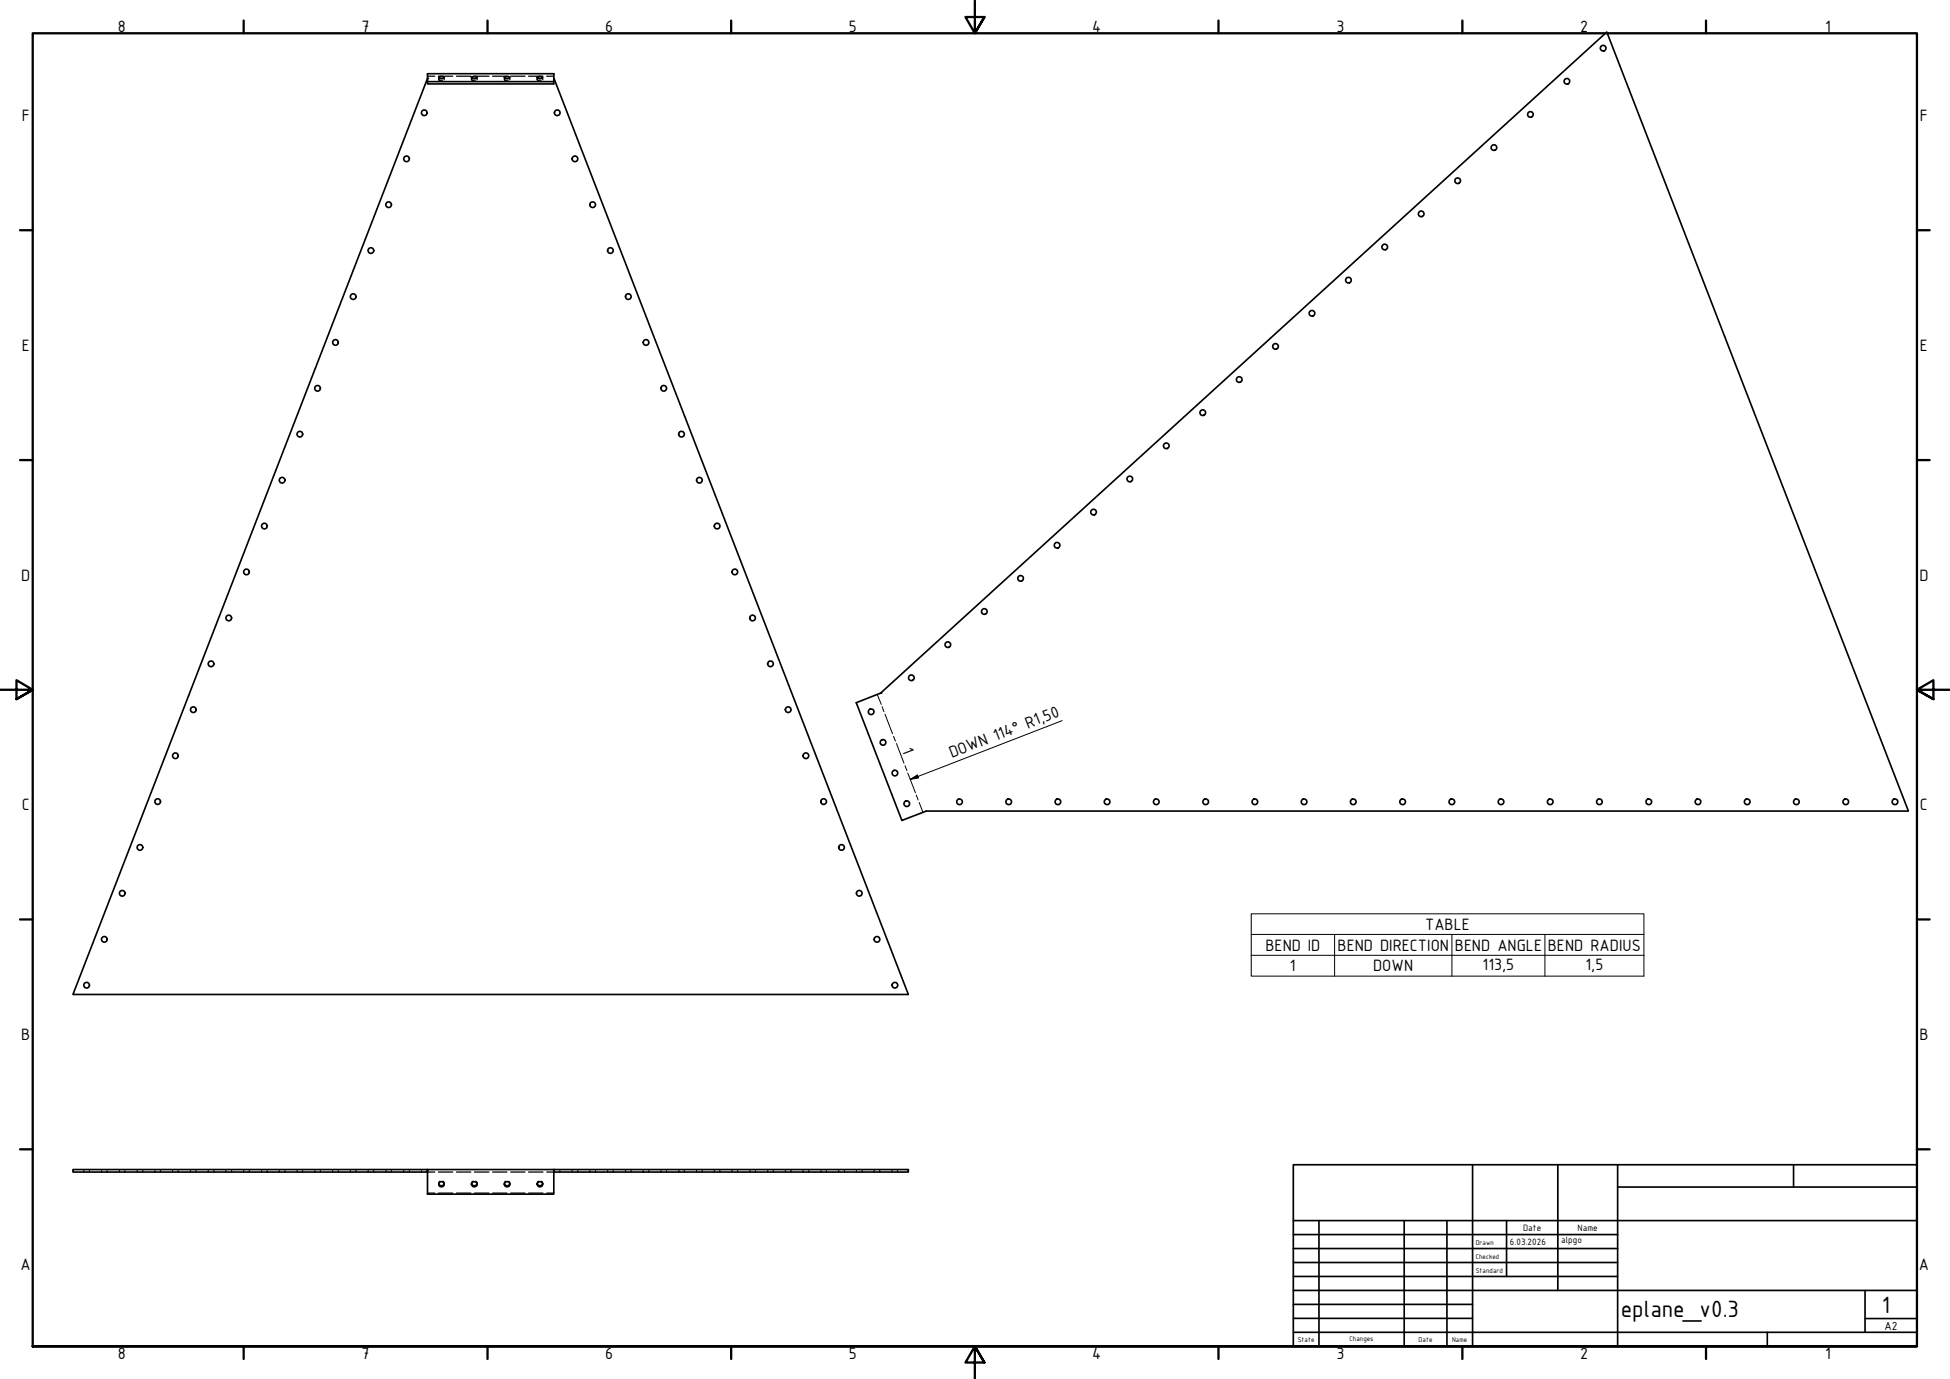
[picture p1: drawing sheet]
<svg xmlns="http://www.w3.org/2000/svg" width="594mm" height="420mm" viewBox="0 0 594 420" stroke-linecap="round" stroke-linejoin="round" font-family="sans-serif">
<!-- layer: Hidden (ISO) -->
<g fill="none" stroke="#000" stroke-width=".38">
<path d="M130.2 23.2h2.3M133.5 23.2h4.4M133.7 24.3l.3 .3h.8M133.7 23.6v.3M133.7 24v.3M134.8 24a.84 .84 0 0 0-1.1 .3M135.3 23.6v.3M135.3 24v.3M139.1 23.2h4.3M143.6 24.3l1.2 .3M143.6 23.6v.3M143.6 24v.3"/>
<path d="M144.5 23.2h4.5M144.8 24h-.8l-.4 .3M145.4 23.6v.3M145.4 24v.3M150.1 23.2h4.3M153.7 24.3l.3 .3h.8M153.7 23.6v.3M153.7 24v.3M154.8 24a.84 .84 0 0 0-1.1 .3M155.3 23.6v.3M155.3 24v.3M155.6 23.2h4.4"/>
<path d="M161 23.2h4.4M163.6 24.3l1.2 .3M163.6 23.6v.3M163.6 24v.3M164.8 24h-.8l-.4 .3M165.4 23.6v.3M165.4 24v.3M166.6 23.2h2.1M25.5 356.3v.3M25.5 356.8v.3M27.2 356.3v.3M27.2 356.8v.3"/>
<path d="M30.9 356.3v.3M30.9 356.8v.3M32.6 356.3v.3M32.6 356.8v.3M36.4 356.3v.3M36.4 356.8v.3M38 356.3v.3M38 356.8v.3M41.8 356.3v.3M41.8 356.8v.3M43.5 356.3v.3M43.5 356.8v.3"/>
<path d="M47.2 356.3v.3M47.2 356.8v.3M48.9 356.3v.3M48.9 356.8v.3M52.6 356.3v.3M52.6 356.8v.3M54.3 356.3v.3M54.3 356.8v.3M58 356.3v.3M58 356.8v.3M59.7 356.3v.3M59.7 356.8v.3"/>
<path d="M63.4 356.3v.3M63.4 356.8v.3M65.2 356.3v.3M65.2 356.8v.3M68.8 356.3v.3M68.8 356.8v.3M70.5 356.3v.3M70.5 356.8v.3M74.2 356.3v.3M74.2 356.8v.3M75.9 356.3v.3M75.9 356.8v.3"/>
<path d="M79.7 356.3v.3M79.7 356.8v.3M81.4 356.3v.3M81.4 356.8v.3M85.1 356.3v.3M85.1 356.8v.3M86.8 356.3v.3M86.8 356.8v.3M90.5 356.3v.3M90.5 356.8v.3M92.2 356.3v.3M92.2 356.8v.3"/>
<path d="M95.9 356.3v.3M95.9 356.8v.3M97.6 356.3v.3M97.6 356.8v.3M101.3 356.3v.3M101.3 356.8v.3M103.1 356.3v.3M103.1 356.8v.3M106.7 356.3v.3M106.7 356.8v.3M108.5 356.3v.3M108.5 356.8v.3"/>
<path d="M112.1 356.3v.3M112.1 356.8v.3M113.9 356.3v.3M113.9 356.8v.3M117.6 356.3v.3M117.6 356.8v.3M119.3 356.3v.3M119.3 356.8v.3M123 356.3v.3M123 356.8v.3M124.7 356.3v.3M124.7 356.8v.3"/>
<path d="M128.4 356.3v.3M128.4 356.8v.3M130.1 356.3v.3M130.1 356.8v.3M130.2 357.1h2.3M133.5 357.1h4.4M134 359.9l-.3 .8M134.9 359.9l.4 .8M139.1 357.1h4.3M144.1 359.9l-.3 .1-.2 .7M144.5 357.1h4.5M145 359.9l.4 .8"/>
<path d="M150.1 357.1h4.3M154.1 359.9l-.4 .8M154.9 359.9l.4 .8M155.6 357.1h4.4M161 357.1h4.4M164 359.9l-.4 .8M165 359.9l.4 .8M166.6 357.1h2.1M168.9 356.3v.3M168.9 356.8v.3M170.6 356.3v.3M170.6 356.8v.3"/>
<path d="M174.3 356.3v.3M174.3 356.8v.3M176 356.3v.3M176 356.8v.3M179.7 356.3v.3M179.7 356.8v.3M181.4 356.3v.3M181.4 356.8v.3M185.1 356.3v.3M185.1 356.8v.3M186.8 356.3v.3M186.8 356.8v.3"/>
<path d="M190.6 356.3v.3M190.6 356.8v.3M192.3 356.3v.3M192.3 356.8v.3M196 356.3v.3M196 356.8v.3M197.7 356.3v.3M197.7 356.8v.3M201.4 356.3v.3M201.4 356.8v.3M203.1 356.3v.3M203.1 356.8v.3"/>
<path d="M206.8 356.3v.3M206.8 356.8v.3M208.5 356.3v.3M208.5 356.8v.3M212.2 356.3v.3M212.2 356.8v.3M213.9 356.3v.3M213.9 356.8v.3M217.6 356.3v.3M217.6 356.8v.3M219.3 356.3v.3M219.3 356.8v.3"/>
<path d="M223 356.3v.3M223 356.8v.3M224.7 356.3v.3M224.7 356.8v.3M228.5 356.3v.3M228.5 356.8v.3M230.1 356.3v.3M230.1 356.8v.3M233.9 356.3v.3M233.9 356.8v.3M235.6 356.3v.3M235.6 356.8v.3"/>
<path d="M239.3 356.3v.3M239.3 356.8v.3M241 356.3v.3M241 356.8v.3M244.7 356.3v.3M244.7 356.8v.3M246.4 356.3v.3M246.4 356.8v.3M250.1 356.3v.3M250.1 356.8v.3M251.8 356.3v.3M251.8 356.8v.3"/>
<path d="M255.5 356.3v.3M255.5 356.8v.3M257.2 356.3v.3M257.2 356.8v.3M260.9 356.3v.3M260.9 356.8v.3M262.6 356.3v.3M262.6 356.8v.3M266.3 356.3v.3M266.3 356.8v.3M268 356.3v.3M268 356.8v.3"/>
<path d="M271.8 356.3v.3M271.8 356.8v.3M273.4 356.3v.3M273.4 356.8v.3M130.2 363.5h2.3M133.5 363.5h4.4M133.7 360.5v.1M133.7 360.7v.1M135.3 360.5v.1M135.3 360.7v.1M139.1 363.5h4.3M143.6 360.5v.1"/>
<path d="M143.6 360.7v.1M144.5 363.5h4.5M145.4 360.5v.1M145.4 360.7v.1M150.1 363.5h4.3M153.7 360.5v.1M153.7 360.7v.1M155.3 360.5v.1M155.3 360.7v.1M155.6 363.5h4.4M161 363.5h4.4M163.6 360.5v.1"/>
<path d="M163.6 360.7v.1M165.4 360.5v.1M165.4 360.7v.1M166.6 363.5h2.1"/>
</g>
<!-- layer: Visible (ISO) -->
<g fill="none" stroke="#000" stroke-width=".51">
<path d="M130.2 22.5h38.5v3.1h-38.5zM130.2 23.9l-108 279.1h254.5l-108-279.1M130.2 24.9h38.5M133.7 23.5l1.1-.2 .5 .4-.9 .2-.7-.1zM143.6 23.6l.8-.3 1 .2-.2 .4h-.4zM153.7 23.5l1.1-.2 .5 .4-.9 .2-.7-.1zM163.6 23.6l.8-.3 .9 .2-.1 .4h-.4zM260.9 214.1l7.4-2.9 221.2-201.4 91.9 237.3h-299.2l-7.4 2.9zM22.2 356.3h108v.8h-108zM130.2 356.3h38.5v7.5h-38.5zM168.7 356.3v.8M168.8 356.3h107.9v.8h-107.9"/>
<path d="M133.7 360.7a.85 .85 0 0 0 .8 .6 .85 .85 0 0 0 .8-.6M143.6 360.7a.9 .9 0 0 0 .9 .6 .9 .9 0 0 0 .9-.6M153.7 360.7a.85 .85 0 0 0 .8 .6 .85 .85 0 0 0 .8-.6M163.6 360.7a.9 .9 0 0 0 .9 .6 .9 .9 0 0 0 .9-.6"/>
<circle cx="488.4" cy="14.7" r=".86"/>
<circle cx="129.3" cy="34.4" r=".86"/>
<circle cx="169.8" cy="34.4" r=".86"/>
<circle cx="466.2" cy="34.9" r=".86"/>
<circle cx="477.4" cy="24.8" r=".86"/>
<circle cx="123.9" cy="48.4" r=".86"/>
<circle cx="175.2" cy="48.4" r=".86"/>
<circle cx="444.1" cy="55.1" r=".86"/>
<circle cx="455.1" cy="45" r=".86"/>
<circle cx="113" cy="76.3" r=".86"/>
<circle cx="118.4" cy="62.4" r=".86"/>
<circle cx="180.6" cy="62.4" r=".86"/>
<circle cx="186" cy="76.3" r=".86"/>
<circle cx="421.9" cy="75.3" r=".86"/>
<circle cx="433" cy="65.2" r=".86"/>
<circle cx="107.6" cy="90.4" r=".86"/>
<circle cx="191.4" cy="90.4" r=".86"/>
<circle cx="399.7" cy="95.5" r=".86"/>
<circle cx="410.8" cy="85.4" r=".86"/>
<circle cx="96.7" cy="118.3" r=".86"/>
<circle cx="102.2" cy="104.3" r=".86"/>
<circle cx="196.8" cy="104.3" r=".86"/>
<circle cx="202.2" cy="118.3" r=".86"/>
<circle cx="377.5" cy="115.6" r=".86"/>
<circle cx="388.6" cy="105.5" r=".86"/>
<circle cx="91.3" cy="132.3" r=".86"/>
<circle cx="207.6" cy="132.3" r=".86"/>
<circle cx="355.3" cy="135.8" r=".86"/>
<circle cx="366.4" cy="125.7" r=".86"/>
<circle cx="85.9" cy="146.3" r=".86"/>
<circle cx="213.1" cy="146.3" r=".86"/>
<circle cx="333.2" cy="156" r=".86"/>
<circle cx="344.2" cy="145.9" r=".86"/>
<circle cx="75.1" cy="174.3" r=".86"/>
<circle cx="80.5" cy="160.3" r=".86"/>
<circle cx="218.5" cy="160.3" r=".86"/>
<circle cx="223.9" cy="174.3" r=".86"/>
<circle cx="310.9" cy="176.2" r=".86"/>
<circle cx="322" cy="166.1" r=".86"/>
<circle cx="69.7" cy="188.3" r=".86"/>
<circle cx="229.3" cy="188.3" r=".86"/>
<circle cx="288.8" cy="196.4" r=".86"/>
<circle cx="299.9" cy="186.3" r=".86"/>
<circle cx="58.9" cy="216.2" r=".86"/>
<circle cx="64.3" cy="202.3" r=".86"/>
<circle cx="234.7" cy="202.3" r=".86"/>
<circle cx="240.1" cy="216.2" r=".86"/>
<circle cx="265.4" cy="216.9" r=".86"/>
<circle cx="277.7" cy="206.5" r=".86"/>
<circle cx="53.4" cy="230.3" r=".86"/>
<circle cx="245.5" cy="230.3" r=".86"/>
<circle cx="269" cy="226.2" r=".86"/>
<circle cx="272.6" cy="235.5" r=".86"/>
<circle cx="42.6" cy="258.2" r=".86"/>
<circle cx="48" cy="244.2" r=".86"/>
<circle cx="250.9" cy="244.2" r=".86"/>
<circle cx="256.4" cy="258.2" r=".86"/>
<circle cx="276.3" cy="244.9" r=".86"/>
<circle cx="292.3" cy="244.3" r=".86"/>
<circle cx="307.3" cy="244.3" r=".86"/>
<circle cx="322.3" cy="244.3" r=".86"/>
<circle cx="337.3" cy="244.3" r=".86"/>
<circle cx="352.3" cy="244.3" r=".86"/>
<circle cx="367.3" cy="244.3" r=".86"/>
<circle cx="382.3" cy="244.3" r=".86"/>
<circle cx="397.3" cy="244.3" r=".86"/>
<circle cx="412.3" cy="244.3" r=".86"/>
<circle cx="427.3" cy="244.3" r=".86"/>
<circle cx="442.3" cy="244.3" r=".86"/>
<circle cx="457.3" cy="244.3" r=".86"/>
<circle cx="472.3" cy="244.3" r=".86"/>
<circle cx="487.3" cy="244.3" r=".86"/>
<circle cx="502.3" cy="244.3" r=".86"/>
<circle cx="517.3" cy="244.3" r=".86"/>
<circle cx="532.3" cy="244.3" r=".86"/>
<circle cx="547.3" cy="244.3" r=".86"/>
<circle cx="562.3" cy="244.3" r=".86"/>
<circle cx="577.3" cy="244.3" r=".86"/>
<circle cx="37.2" cy="272.2" r=".86"/>
<circle cx="261.8" cy="272.2" r=".86"/>
<circle cx="31.8" cy="286.2" r=".86"/>
<circle cx="267.2" cy="286.2" r=".86"/>
<circle cx="26.4" cy="300.2" r=".86"/>
<circle cx="272.6" cy="300.2" r=".86"/>
<circle cx="134.5" cy="360.8" r=".82"/>
<circle cx="144.5" cy="360.9" r=".84"/>
<circle cx="154.5" cy="360.8" r=".82"/>
<circle cx="164.5" cy="360.9" r=".84"/>
</g>
<g fill="#000">
<circle cx="130.2" cy="23.9" r=".25"/>
<circle cx="268.3" cy="211.2" r=".25"/>
</g>
<!-- layer: Bend Centerline (ISO) -->
<path d="M267.3 211.6l1.2 3M268.7 215.3l.6 1.5M269.6 217.6l2.3 6M272.2 224.3l.6 1.5M273.1 226.5l2.3 6M275.7 233.3l.6 1.5M276.5 235.5l2.4 6M279.1 242.2l.6 1.6M280 244.5l1.2 3" fill="none" stroke="#000" stroke-width=".3"/>
<!-- layer: Border (ISO) -->
<g fill="none" stroke="#000" stroke-width=".7">
<path d="M74.2 6.3v3.8M148.5 6.3v3.8M222.8 6.3v3.8M297 .2v9.9l-2.9-4.9h5.8l-2.9 4.9 2.9-4.9M371.2 6.3v3.8M445.5 6.3v3.8M519.7 6.3v3.8M6.1 70.1h3.9M584 70.1h3.9M6.1 140.2h3.9M584 140.2h3.9M0 210.2h10l-5-3v5.8l5-2.8-5 2.8"/>
<path d="M594 210.2h-10l5-3v5.8l-5-2.8 5 2.8M6.1 280.1h3.9M584 280.1h3.9M6.1 350.2h3.9M584 350.2h3.9M10 410.2v-400.1h574v400.1h-574h574M74.2 410.2v3.9M148.5 410.2v3.9M222.8 410.2v3.9M299.9 415.1l-2.9-4.9 2.9 4.9h-5.8l2.9-4.9v10M371.2 410.2v3.9M445.5 410.2v3.9"/>
<path d="M519.7 410.2v3.9"/>
</g>
<!-- layer: Title (ISO) -->
<g fill="none" stroke="#000" stroke-width=".51">
<path d="M394 354.9h190v55.3h-190zM448.6 354.9v55.3M474.6 354.9v38.3M492.8 354.9v55.3M546.4 354.9v6.8M394 376.2h98.8M394 371.9h190M401.8 371.9v38.3M427.8 371.9v38.3M440.8 371.9v38.3M459 371.9v17M492.8 361.7h91.2"/>
<path d="M394 380.4h98.8M394 384.7h98.8M394 388.9h98.8M394 393.2h190M394 397.4h54.6M568.2 393.2v12.7M394 405.9h190M394 401.7h54.6M538.4 405.9v4.3M568.2 401.7h15.8"/>
</g>
<!-- layer: Symbol (ISO) -->
<path d="M323.6 219.6l-46.3 17.9M277.3 237.5l2.2-1.4 .3 .9zM381.2 284.7v-6.3h119.6v6.3M381.2 291.1h119.6M406.6 284.7v12.7M442.3 284.7v12.7M470.7 284.7v12.7M500.8 284.7h-119.6v6.4M500.8 284.7v12.7h-119.6v-6.3" fill="none" stroke="#000" stroke-width=".3"/>
<path d="M277.3 237.5l2.2-1.4 .3 .9z" fill="#000"/>
<g font-size="7.7">
<text x="493.8" y="401.3">eplane_v0.3</text>
<text x="573.3" y="400">1</text>
</g>
<g font-size="5.4">
<text x="35.9" y="9.8">8</text>
<text x="110.2" y="9.8">7</text>
<text x="184.4" y="9.8">6</text>
<text x="258.6" y="9.8">5</text>
<text x="332.7" y="9.8">4</text>
<text x="407.2" y="9.8">3</text>
<text x="481.4" y="9.8">2</text>
<text x="556" y="9.8">1</text>
<text x="6.6" y="36.9">F</text>
<text x="584.9" y="36.9">F</text>
<text x="6.6" y="106.9">E</text>
<text x="584.9" y="106.9">E</text>
<text x="6.5" y="176.9">D</text>
<text x="584.8" y="176.9">D</text>
<text x="274.7" y="228.5" transform="rotate(69 274.7 228.5)">1</text>
<text x="289.9" y="231" transform="rotate(-21 289.9 231)">DOWN 114° R1,50</text>
<text x="6.6" y="246.9">C</text>
<text x="584.9" y="246.9">C</text>
<text x="434.1" y="283.3">TABLE</text>
<text x="385.5" y="289.7">BEND ID</text>
<text x="407.5" y="289.7">BEND DIRECTION</text>
<text x="443.2" y="289.7">BEND ANGLE</text>
<text x="471.6" y="289.7">BEND RADIUS</text>
<text x="393" y="296">1</text>
<text x="418.3" y="296">DOWN</text>
<text x="451.7" y="295.6">113,5</text>
<text x="483" y="295.6">1,5</text>
<text x="6.5" y="316.9">B</text>
<text x="584.8" y="316.9">B</text>
<text x="6.3" y="386.9">A</text>
<text x="584.6" y="386.9">A</text>
<text x="35.9" y="414.1">8</text>
<text x="110.2" y="414.1">7</text>
<text x="184.4" y="414.1">6</text>
<text x="258.6" y="414.1">5</text>
<text x="332.7" y="414.1">4</text>
<text x="407.2" y="414.1">3</text>
<text x="481.4" y="414.1">2</text>
<text x="556" y="414.1">1</text>
</g>
<text font-size="3.9" x="574.1" y="405.1">A2</text>
<g font-size="3">
<text x="464" y="375.1">Date</text>
<text x="480.6" y="375.1">Name</text>
<text x="460" y="379.4">6.03.2026</text>
<text x="475.6" y="378.8">alpgo</text>
</g>
<g font-size="2.3">
<text x="449.6" y="379.4">Drawn</text>
<text x="449.6" y="383.6">Checked</text>
<text x="449.6" y="387.9">Standard</text>
<text x="395.4" y="408.8">State</text>
<text x="411.1" y="408.5">Changes</text>
<text x="432.2" y="408.8">Date</text>
<text x="442.4" y="408.8">Name</text>
</g>
</svg>
